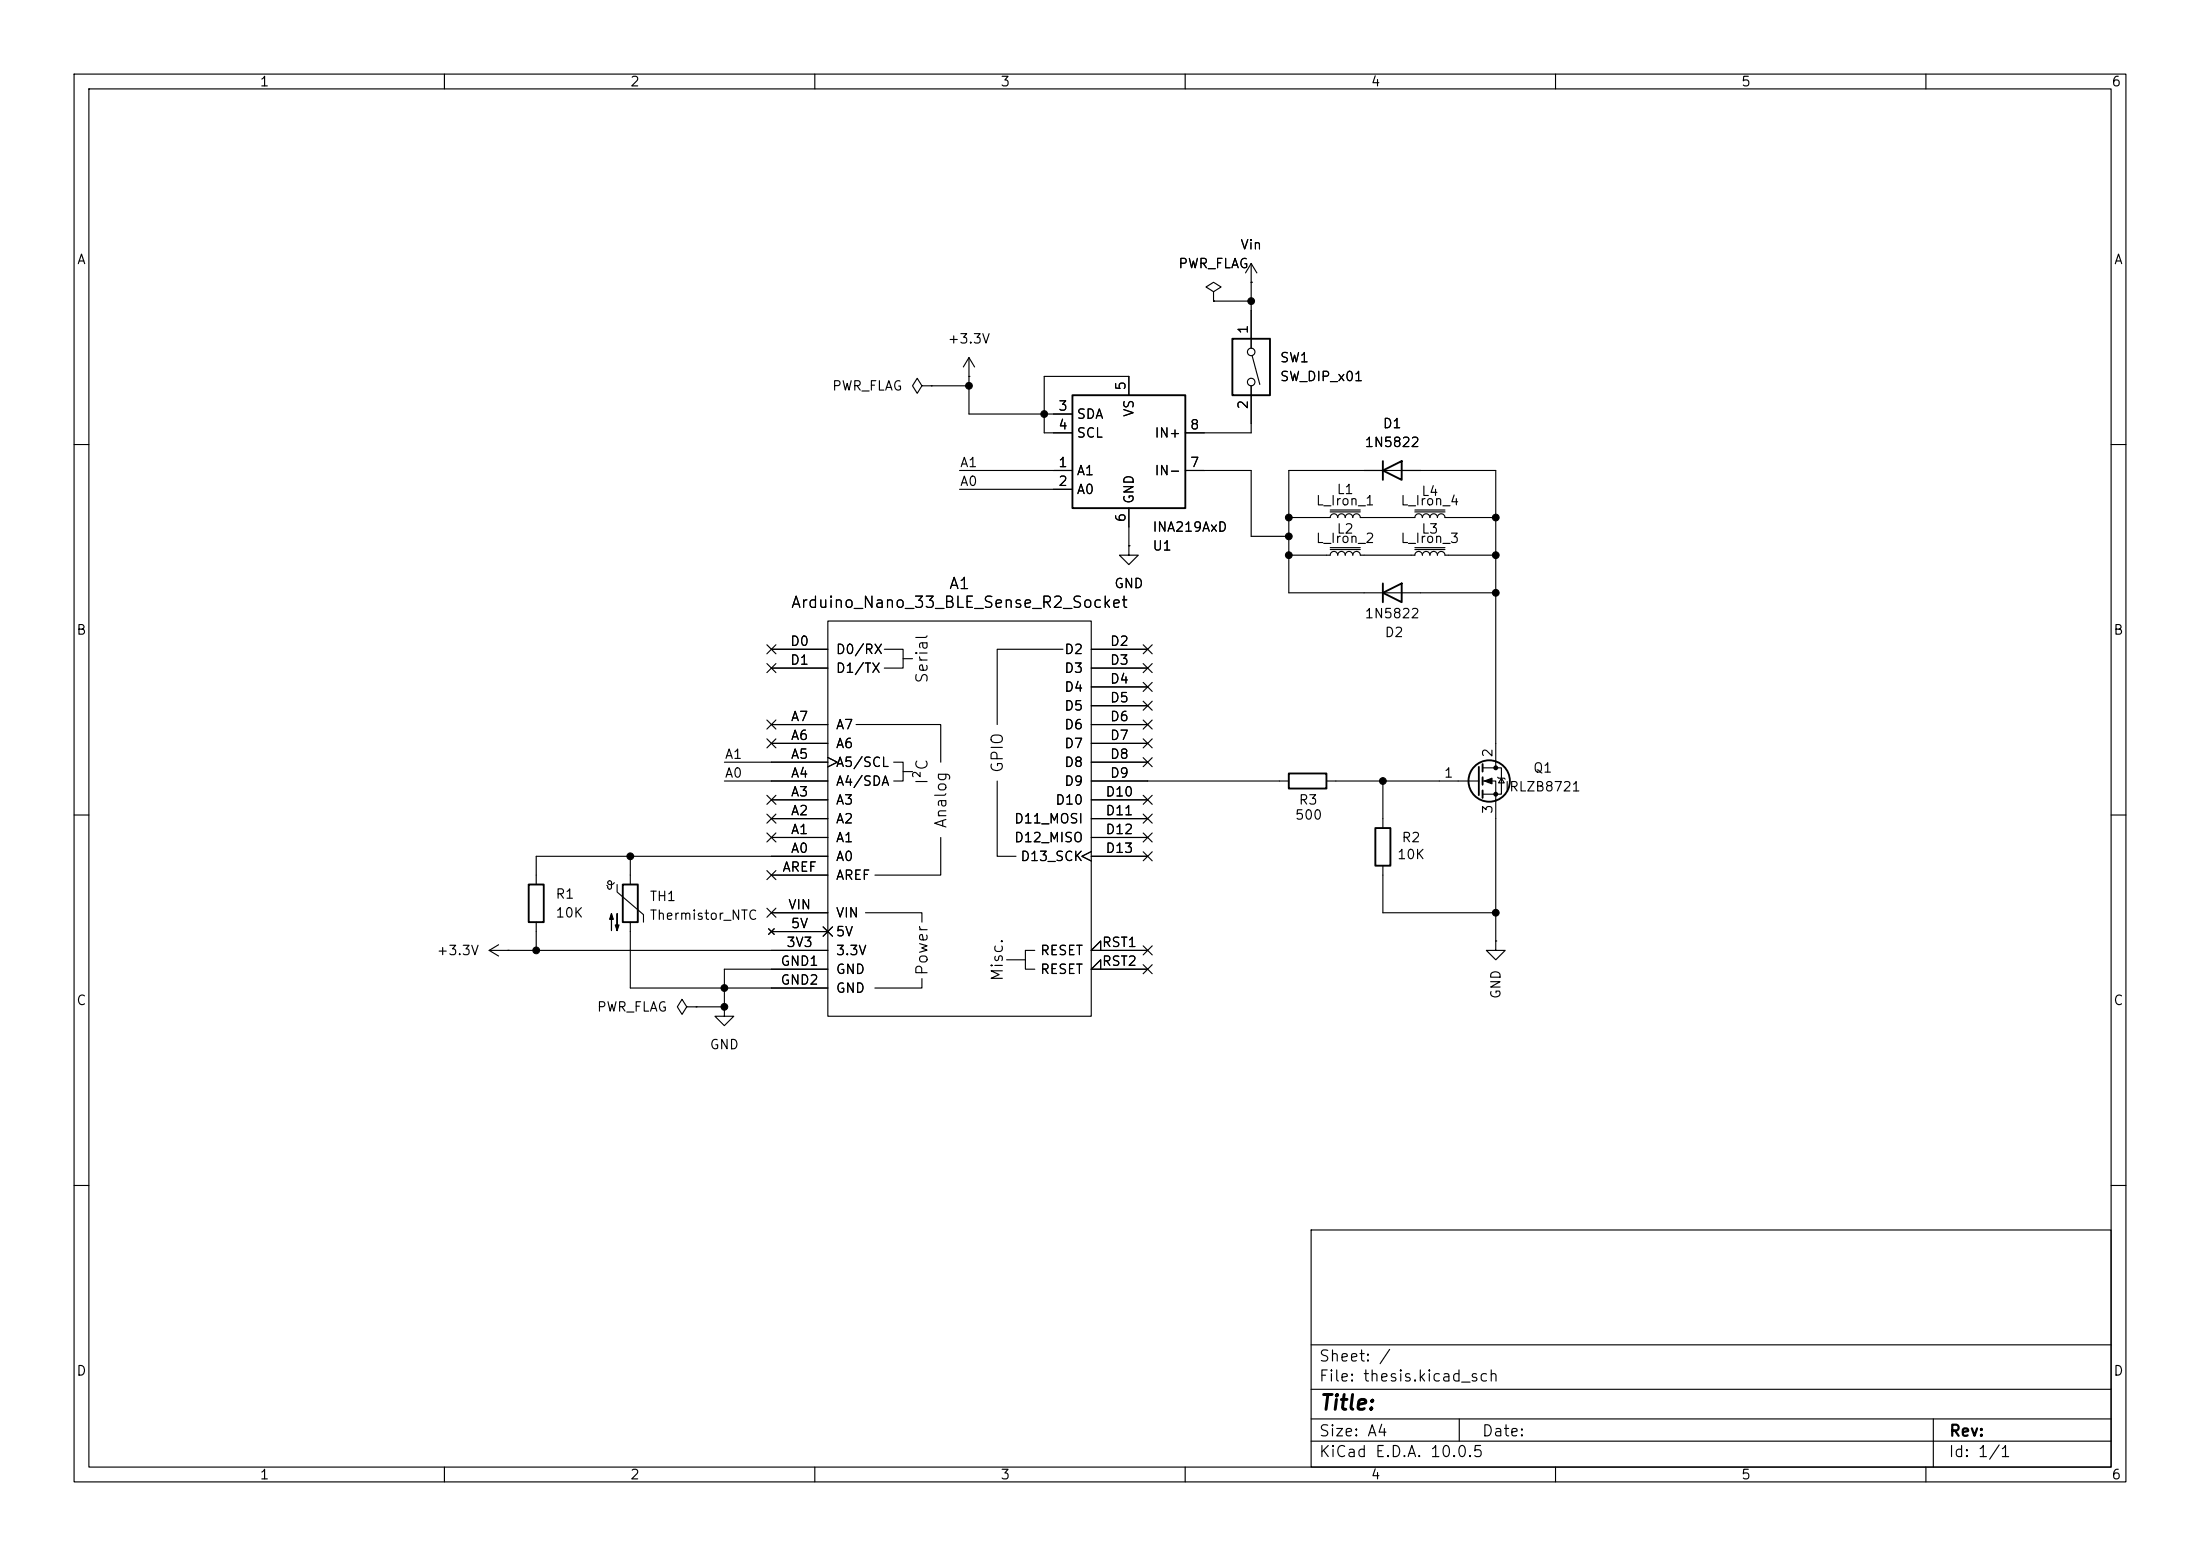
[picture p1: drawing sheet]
<svg xmlns="http://www.w3.org/2000/svg" width="297mm" height="210mm" viewBox="0 0 297 210" stroke-linecap="round" stroke-linejoin="round" font-family="sans-serif">
<g fill="none" stroke="#000" stroke-width=".15">
<path d="M10 10h277v190h-277zM12 12h273v186h-273zM60 10v2M110 10v2M160 10v2M210 10v2M260 10v2M163.8 39.4l1-.7-1-.6-1 .6 1 .7v1.2M168.9 38.1h.1M168.9 35.6l-.8 1.2M168.9 35.6l.8 1.2M168.9 35.6v11.4"/>
<path d="M124.5 52.1l-.7-1-.6 1 .6 1 .7-1h1.2M125.7 52.1h.1M125.7 52.1h5.1M130.8 50.8h.1M130.8 48.3l.8 1.2M130.8 48.3l-.8 1.2M130.8 48.3v7.6h14M152.4 53.3v-2.5h-11.4v7.6h3.8M163.8 40.6h.1M163.8 40.6h5.1M168.9 52.1v6.3h-8.9M169 48l1.1 3.9"/>
<path d="M10 60h2M129.5 63.5h15.3M129.5 66h15.3M152.4 73.7v1.2h-1.3l1.3 1.3 1.3-1.3h-1.3M152.4 73.7h.1M152.4 68.6v5.1M160 63.5h8.9v8.9h5.1M174 74.9h5.6a.51 .51 0 0 1 .5-.5 .51 .51 0 0 1 .5 .5 .51 .51 0 0 1 .5-.5 .51 .51 0 0 1 .5 .5 .51 .51 0 0 1 .5-.5 .51 .51 0 0 1 .5 .5 .51 .51 0 0 1 .5-.5 .51 .51 0 0 1 .5 .5h7.4a.51 .51 0 0 1 .5-.5 .51 .51 0 0 1 .5 .5 .51 .51 0 0 1 .5-.5 .51 .51 0 0 1 .5 .5 .51 .51 0 0 1 .5-.5 .51 .51 0 0 1 .6 .5 .51 .51 0 0 1 .5-.5 .51 .51 0 0 1 .5 .5h6.8M174 69.9h5.6a.51 .51 0 0 1 .5-.6 .51 .51 0 0 1 .5 .6 .51 .51 0 0 1 .5-.6 .51 .51 0 0 1 .5 .6 .51 .51 0 0 1 .5-.6 .51 .51 0 0 1 .5 .6 .51 .51 0 0 1 .5-.6 .51 .51 0 0 1 .5 .6h7.4a.51 .51 0 0 1 .5-.6 .51 .51 0 0 1 .5 .6 .51 .51 0 0 1 .5-.6 .51 .51 0 0 1 .5 .6 .51 .51 0 0 1 .5-.6 .51 .51 0 0 1 .6 .6 .51 .51 0 0 1 .5-.6 .51 .51 0 0 1 .5 .6h6.8M179.6 74.2h4M179.6 73.9h4M179.6 69.1h4"/>
<path d="M179.6 68.8h4M191 74.2h4.1M191 73.9h4.1M191 69.1h4.1M191 68.8h4.1M285 60h2M103.5 87l1.2 1.2M103.5 89.6l1.2 1.2M103.5 99.7l1.2 1.2M103.5 97.2l1.2 1.2M104.1 97.8h7.7M104.1 87.6h7.7"/>
<path d="M104.1 90.2h7.7M104.7 87l-1.2 1.2M104.7 89.6l-1.2 1.2M104.7 99.7l-1.2 1.2M104.7 97.2l-1.2 1.2M111.8 83.8h35.5v53.4h-35.5zM115.6 97.8h11.4v5.1M119.4 87.6h2.5v2.6h-2.5M121.9 88.9h1.3M143.5 87.6h-8.9v10.2M147.3 97.8h7.6M147.3 87.6h7.6"/>
<path d="M147.3 90.2h7.6M147.3 92.7h7.6M147.3 95.3h7.6M154.3 87l1.2 1.2M154.3 94.6l1.2 1.3M154.3 92.1l1.2 1.2M154.3 89.6l1.2 1.2M154.3 97.2l1.2 1.2M154.3 99.7l1.2 1.2M155.5 87l-1.2 1.2M155.5 94.6l-1.2 1.3M155.5 92.1l-1.2 1.2"/>
<path d="M155.5 89.6l-1.2 1.2M155.5 97.2l-1.2 1.2M155.5 99.7l-1.2 1.2M201.9 80h-27.9v-16.5h27.9v40.1M10 110h2M82.9 119.1a.44 .44 0 0 1-.4 .4 .44 .44 0 0 1-.4-.5l.2-.1 .2 .1v.9l-.1 .1h-.2l-.3-.5M83.3 119.4v1l3.6 3v1.1M85.1 115.6v3.8M97.8 105.4h14M97.8 102.9h14M103.5 112.4l1.2 1.2M103.5 109.9l1.2 1.2"/>
<path d="M103.5 117.5l1.2 1.2M103.5 107.3l1.2 1.3M104.1 113h7.7M104.1 110.5h7.7M104.1 108h7.7M104.1 100.3h7.7M104.1 118.1h7.7M104.7 112.4l-1.2 1.2M104.7 109.9l-1.2 1.2M104.7 117.5l-1.2 1.2M104.7 107.3l-1.2 1.3M111.8 102.2l1.2 .7-1.2 .6"/>
<path d="M111.8 115.6h-39.4v3.8M120.6 102.9h1.3v2.5h-1.3M121.9 104.1h1.3M127 113v5.1h-8.9M134.6 105.4v10.2h2.6M147.3 114.9l-1.3 .7 1.3 .6M147.3 105.4h26.7M147.3 115.6h7.6M147.3 113h7.6M147.3 110.5h7.6M147.3 108h7.6M147.3 102.9h7.6"/>
<path d="M147.3 100.3h7.6M154.3 115l1.2 1.2M154.3 107.3l1.2 1.3M154.3 112.4l1.2 1.2M154.3 109.9l1.2 1.2M154.3 102.3l1.2 1.2M155.5 115l-1.2 1.2M155.5 107.3l-1.2 1.3M155.5 112.4l-1.2 1.2M155.5 109.9l-1.2 1.2M155.5 102.3l-1.2 1.2M179.1 105.4h20.5"/>
<path d="M186.7 105.4v6.4M186.7 116.8v6.4h15.2M200.2 103.6h2.5v3.6h-2.5M200.2 105.4h1.7v21.6M202.2 104.9l.1 .1h.8l.1 .2M202.7 105l.4 .7h-.8zM285 110h2M66 128.3l1.3 .7M66 128.3h45.8M67.3 127.5l-1.3 .8M68.6 128.3h.1M72.4 124.5v3.8"/>
<path d="M85.1 124.5v8.9h26.7M92.7 135.9l-.6-1-.7 1 .7 1 .6-1h1.3M94 135.9h.1M94 135.9h3.8M97.8 135.9v1.3h1.3l-1.3 1.2-1.3-1.2h1.3M97.8 135.9h.1M103.5 122.6l1.2 1.2M103.8 125.3l.7 .8M104.1 125.7h7.7M104.1 123.2h7.7M104.5 125.3l-.7 .8M104.7 122.6l-1.2 1.2"/>
<path d="M111.1 125.1l1.3 1.3M111.8 130.8h-14v5.1M112.4 125.1l-1.3 1.3M116.8 123.2h7.7v1.3M124.5 132.1v1.3h-6.4M135.9 129.5h2.5M139.7 128.3h-1.3v2.5h1.3M148.6 128.3v-1.3l-1.3 1.3h7.6M148.6 130.8v-1.3l-1.3 1.3h7.6M154.3 130.2l1.2 1.2M154.3 127.7l1.2 1.2M155.5 130.2l-1.2 1.2"/>
<path d="M155.5 127.7l-1.2 1.2M201.9 127v1.3h1.3l-1.3 1.2-1.2-1.2h1.2M201.9 127h.1M10 160h2M177 166h108v32h-108zM285 160h2M60 198v2M110 198v2M160 198v2M177 194.5h108M177 191.5h108M177 187.5h108"/>
<path d="M177 181.5h108M197 191.5v3M210 198v2M260 198v2M261 191.5v6.5"/>
<circle cx="168.9" cy="51.6" r=".51"/>
<circle cx="168.9" cy="47.5" r=".51"/>
</g>
<g fill="none" stroke="#000" stroke-width=".25">
<path d="M144.8 53.3h15.2v15.3h-15.2zM166.4 45.7h5v7.6h-5zM186.7 63.5l2.5-1.3v2.6zM186.7 62.2v2.6M186.7 78.7v2.6M186.7 80l2.5-1.3v2.6zM71.4 119.4h2v5.1h-2zM84.1 119.4h2v5.1h-2zM174 104.4h5.1v2h-5.1zM185.7 111.8h2v5h-2zM199.6 103.5v3.8M200.2 103.1v1"/>
<path d="M200.2 104.9v1M200.2 106.7v1"/>
<circle cx="201" cy="105.4" r="2.79"/>
</g>
<g fill="#000" stroke="#000" stroke-width=".15">
<path d="M200.4 105.4l1-.4v.8zM82.5 123.3l.3 .8h-.5l.2-.8v2.3zM83.3 123.3v2.3l-.2-.8h.5l-.3 .8z"/>
<circle cx="201.9" cy="103.6" r=".25"/>
<circle cx="201.9" cy="107.2" r=".25"/>
</g>
<g fill="#000" stroke="#000" stroke-width=".14">
<circle cx="130.8" cy="52.1" r=".46"/>
<circle cx="141" cy="55.9" r=".46"/>
<circle cx="168.9" cy="40.6" r=".46"/>
<circle cx="174" cy="69.9" r=".46"/>
<circle cx="174" cy="72.4" r=".46"/>
<circle cx="174" cy="74.9" r=".46"/>
<circle cx="201.9" cy="69.9" r=".46"/>
<circle cx="201.9" cy="74.9" r=".46"/>
<circle cx="201.9" cy="80" r=".46"/>
<circle cx="85.1" cy="115.6" r=".46"/>
<circle cx="186.7" cy="105.4" r=".46"/>
<circle cx="72.4" cy="128.3" r=".46"/>
<circle cx="97.8" cy="135.9" r=".46"/>
<circle cx="97.8" cy="133.4" r=".46"/>
<circle cx="201.9" cy="123.2" r=".46"/>
</g>
<text font-size="2" x="178" y="190.8">Title:</text>
<g font-size="1.5">
<text x="106.7" y="82.4">Arduino_Nano_33_BLE_Sense_R2_Socket</text>
<text x="128" y="79.9">A1</text>
<text x="125.6" y="92.4" transform="rotate(-90 125.6 92.4)">Serial</text>
<text x="125.6" y="106" transform="rotate(-90 125.6 106)">I²C</text>
<text x="135.8" y="104.4" transform="rotate(-90 135.8 104.4)">GPIO</text>
<text x="128.2" y="111.9" transform="rotate(-90 128.2 111.9)">Analog</text>
<text x="125.6" y="131.8" transform="rotate(-90 125.6 131.8)">Power</text>
<text x="135.8" y="132.6" transform="rotate(-90 135.8 132.6)">Misc.</text>
<text x="178" y="184.1">Sheet: /</text>
<text x="178" y="186.8">File: thesis.kicad_sch</text>
<text x="178" y="197">KiCad E.D.A. 10.0.5</text>
<text x="178" y="194.2">Size: A4</text>
<text x="200" y="194.2">Date:</text>
<text x="263" y="197">Id: 1/1</text>
<text x="263" y="194.2">Rev:</text>
</g>
<g font-size="1.3">
<text x="35" y="12">1</text>
<text x="85" y="12">2</text>
<text x="135" y="12">3</text>
<text x="185" y="12">4</text>
<text x="235" y="12">5</text>
<text x="285" y="12">6</text>
<text x="10.3" y="36">A</text>
<text x="167.4" y="34">Vin</text>
<text x="285.3" y="36">A</text>
<text x="159" y="36.5">PWR_FLAG</text>
<text x="127.8" y="46.7">+3.3V</text>
<text x="168.8" y="45.2" transform="rotate(-90 168.8 45.2)">1</text>
<text x="112.2" y="53">PWR_FLAG</text>
<text x="152.3" y="52.8" transform="rotate(-90 152.3 52.8)">5</text>
<text x="172.7" y="49.2">SW1</text>
<text x="172.7" y="51.8">SW_DIP_x01</text>
<text x="142.8" y="55.7">3</text>
<text x="142.8" y="58.3">4</text>
<text x="145.3" y="56.8">SDA</text>
<text x="145.3" y="59.4">SCL</text>
<text x="153.4" y="56.4" transform="rotate(-90 153.4 56.4)">VS</text>
<text x="155.8" y="59.4">IN+</text>
<text x="160.6" y="58.3">8</text>
<text x="168.8" y="55.3" transform="rotate(-90 168.8 55.3)">2</text>
<text x="186.6" y="58.1">D1</text>
<text x="129.5" y="65.9">A0</text>
<text x="129.5" y="63.4">A1</text>
<text x="142.8" y="63.4">1</text>
<text x="142.8" y="65.9">2</text>
<text x="145.3" y="64.5">A1</text>
<text x="155.8" y="64.5">IN-</text>
<text x="160.6" y="63.4">7</text>
<text x="184.1" y="60.7">1N5822</text>
<text x="145.3" y="67">A0</text>
<text x="152.3" y="70.6" transform="rotate(-90 152.3 70.6)">6</text>
<text x="153.4" y="68.1" transform="rotate(-90 153.4 68.1)">GND</text>
<text x="177.6" y="68.5">L_Iron_1</text>
<text x="180.4" y="67">L1</text>
<text x="189" y="68.5">L_Iron_4</text>
<text x="191.8" y="67.3">L4</text>
<text x="155.5" y="74.6">U1</text>
<text x="155.5" y="72.1">INA219AxD</text>
<text x="177.6" y="73.6">L_Iron_2</text>
<text x="180.4" y="72.3">L2</text>
<text x="189" y="73.6">L_Iron_3</text>
<text x="191.8" y="72.3">L3</text>
<text x="150.3" y="79.7">GND</text>
<text x="184.1" y="83.8">1N5822</text>
<text x="10.2" y="86">B</text>
<text x="106.6" y="87.5">D0</text>
<text x="112.7" y="88.6">D0/RX</text>
<text x="143.6" y="88.6">D2</text>
<text x="149.8" y="87.5">D2</text>
<text x="186.8" y="86.3">D2</text>
<text x="285.2" y="86">B</text>
<text x="106.6" y="90">D1</text>
<text x="112.7" y="91.1">D1/TX</text>
<text x="143.6" y="91.1">D3</text>
<text x="143.6" y="93.7">D4</text>
<text x="149.8" y="90">D3</text>
<text x="149.8" y="92.6">D4</text>
<text x="149.8" y="95.1">D5</text>
<text x="106.7" y="100.2">A6</text>
<text x="106.7" y="97.7">A7</text>
<text x="112.7" y="101.3">A6</text>
<text x="112.7" y="98.8">A7</text>
<text x="143.6" y="96.2">D5</text>
<text x="143.6" y="98.8">D6</text>
<text x="143.6" y="101.3">D7</text>
<text x="149.8" y="97.7">D6</text>
<text x="149.8" y="100.2">D7</text>
<text x="97.8" y="102.7">A1</text>
<text x="97.8" y="105.3">A0</text>
<text x="106.7" y="107.8">A3</text>
<text x="106.7" y="105.3">A4</text>
<text x="106.7" y="102.7">A5</text>
<text x="112.7" y="106.4">A4/SDA</text>
<text x="112.7" y="103.8">A5/SCL</text>
<text x="143.6" y="103.8">D8</text>
<text x="143.6" y="106.4">D9</text>
<text x="149.2" y="107.8">D10</text>
<text x="149.8" y="102.7">D8</text>
<text x="149.8" y="105.3">D9</text>
<text x="194.8" y="105.3">1</text>
<text x="201.8" y="102.3" transform="rotate(-90 201.8 102.3)">2</text>
<text x="203" y="107.1">IRLZB8721</text>
<text x="206.9" y="104.6">Q1</text>
<text x="106.7" y="112.9">A1</text>
<text x="106.7" y="110.4">A2</text>
<text x="112.7" y="114">A1</text>
<text x="112.7" y="111.5">A2</text>
<text x="112.7" y="108.9">A3</text>
<text x="136.8" y="111.5">D11_MOSI</text>
<text x="136.8" y="114">D12_MISO</text>
<text x="142.4" y="108.9">D10</text>
<text x="149.2" y="110.4">D11</text>
<text x="149.2" y="112.9">D12</text>
<text x="174.7" y="110.9">500</text>
<text x="175.2" y="108.9">R3</text>
<text x="189.1" y="114">R2</text>
<text x="201.8" y="110" transform="rotate(-90 201.8 110)">3</text>
<text x="105.5" y="118">AREF</text>
<text x="106.7" y="115.4">A0</text>
<text x="112.7" y="116.5">A0</text>
<text x="112.7" y="119.1">AREF</text>
<text x="137.7" y="116.5">D13_SCK</text>
<text x="149.2" y="115.4">D13</text>
<text x="188.5" y="116.3">10K</text>
<text x="74.9" y="121.6">R1</text>
<text x="74.9" y="124.2">10K</text>
<text x="87.6" y="121.9">TH1</text>
<text x="87.6" y="124.5">Thermistor_NTC</text>
<text x="106.3" y="123.1">VIN</text>
<text x="106.7" y="125.6">5V</text>
<text x="112.7" y="124.2">VIN</text>
<text x="58.8" y="129.2">+3.3V</text>
<text x="105.3" y="130.7">GND1</text>
<text x="106.1" y="128.1">3V3</text>
<text x="112.7" y="129.2">3.3V</text>
<text x="112.7" y="126.7">5V</text>
<text x="112.7" y="131.8">GND</text>
<text x="140.3" y="129.2">RESET</text>
<text x="140.3" y="131.8">RESET</text>
<text x="148.7" y="128.1">RST1</text>
<text x="148.7" y="130.7">RST2</text>
<text x="10.2" y="136">C</text>
<text x="80.5" y="136.9">PWR_FLAG</text>
<text x="105.3" y="133.2">GND2</text>
<text x="112.7" y="134.3">GND</text>
<text x="202.9" y="134.9" transform="rotate(-90 202.9 134.9)">GND</text>
<text x="285.2" y="136">C</text>
<text x="95.7" y="141.9">GND</text>
<text x="10.2" y="186">D</text>
<text x="285.2" y="186">D</text>
<text x="35" y="200">1</text>
<text x="85" y="200">2</text>
<text x="135" y="200">3</text>
<text x="185" y="200">4</text>
<text x="235" y="200">5</text>
<text x="285" y="200">6</text>
</g>
</svg>
